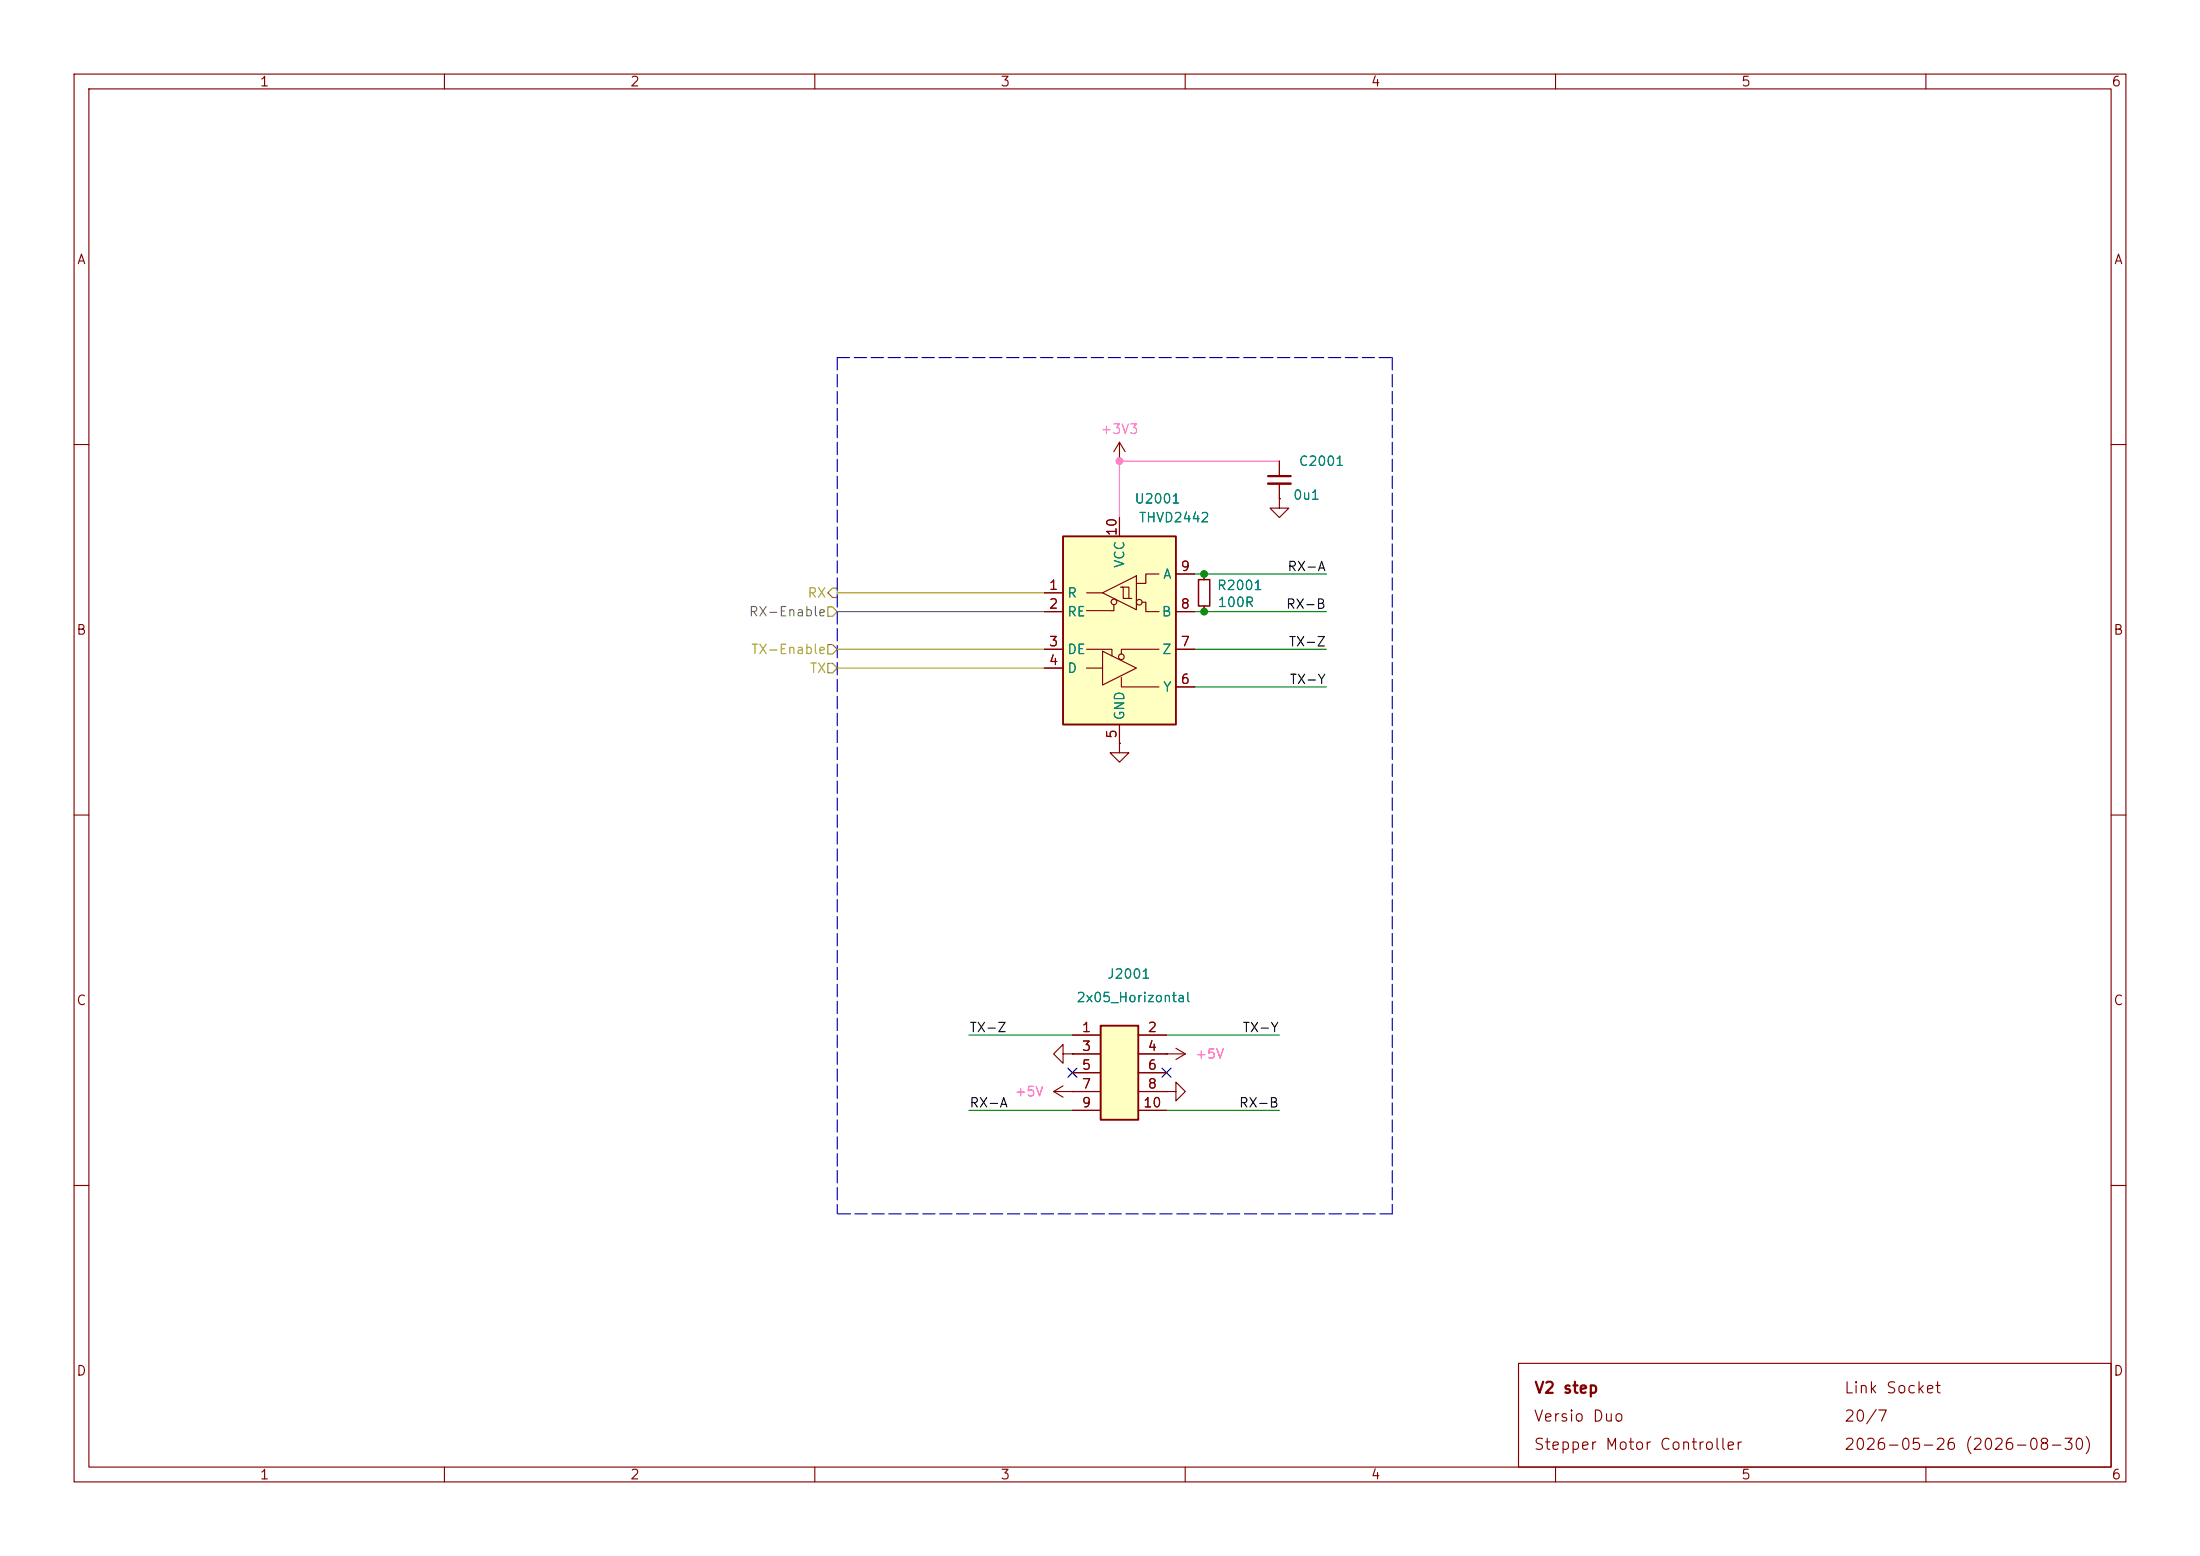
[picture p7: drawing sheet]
(kicad_sch
 (version 20260306)
 (generator "eeschema")
 (generator_version "10.0")
 (paper "A4")
 (title_block
  (title "V2 step")
  (date "2026-08-30")
  (rev "2026-05-26")
  (company "Versio Duo")
  (comment 1 "Stepper Motor Controller"))
 (lib_symbols
  (symbol "V2_Capacitor:1608_0u1"
   (pin_numbers (hide yes))
   (pin_names
    (offset 0.254) (hide yes)) (exclude_from_sim no) (in_bom yes) (on_board yes)
   (in_pos_files yes)
   (duplicate_pin_numbers_are_jumpers no)
   (property "Reference" "C" (at 2.54 1.27 0) (show_name no) (do_not_autoplace no) (effects (font (size 1.27 1.27)) (justify left)))
   (property "Value" "0u1" (at 2.54 -1.27 0) (show_name no) (do_not_autoplace no) (effects (font (size 1.27 1.27)) (justify left)))
   (property "Footprint" "V2_Capacitor_SMD:C_1608" (at 0 -17.78 0) (show_name no) (do_not_autoplace no) (hide yes) (effects (font (size 1.27 1.27))))
   (property "Datasheet" "" (at 0 0 0) (show_name no) (do_not_autoplace no) (hide yes) (effects (font (size 1.27 1.27))))
   (property "Description" "" (at 0 -13.462 0) (show_name no) (do_not_autoplace no) (hide yes) (effects (font (size 1.27 1.27))))
   (property "Mouser" "810-CGA3E2X7R1H104MA" (at 0 -20.32 0) (show_name yes) (do_not_autoplace no) (hide yes) (effects (font (size 1.27 1.27))))
   (property "Id" "Capacitor:${SYMBOL_NAME}" (at 0 -15.24 0) (show_name yes) (do_not_autoplace no) (hide yes) (effects (font (size 1.27 1.27))))
   (property "Manufacturer" "TDK" (at 0 -15.24 0) (show_name yes) (do_not_autoplace no) (hide yes) (effects (font (size 1.27 1.27))))
   (property "Product" "CGA3E2X7R1H104M080AA" (at 0 -17.78 0) (show_name yes) (do_not_autoplace no) (hide yes) (effects (font (size 1.27 1.27))))
   (property "Rating" "50V" (at 0 -22.86 0) (show_name yes) (do_not_autoplace no) (hide yes) (effects (font (size 1.27 1.27))))
   (symbol "1608_0u1_0_1"
    (polyline (pts (xy -1.524 0.508) (xy 1.524 0.508)) (stroke (width 0.3048) (type default)) (fill (type none)))
    (polyline (pts (xy -1.524 -0.508) (xy 1.524 -0.508)) (stroke (width 0.3302) (type default)) (fill (type none))))
   (symbol "1608_0u1_1_1"
    (pin passive line (at 0 2.54 270) (length 2.032) (name "" (effects (font (size 1.27 1.27)))) (number "1" (effects (font (size 1.27 1.27)))))
    (pin passive line (at 0 -2.54 90) (length 2.032) (name "" (effects (font (size 1.27 1.27)))) (number "2" (effects (font (size 1.27 1.27))))))
   (embedded_fonts no))
  (symbol "V2_Connector_Header_1.27mm:2x05_Horizontal"
   (pin_names (hide yes)) (exclude_from_sim no) (in_bom yes) (on_board yes)
   (in_pos_files yes)
   (duplicate_pin_numbers_are_jumpers no)
   (property "Reference" "J" (at 0 12.7 0) (show_name no) (do_not_autoplace no) (effects (font (size 1.27 1.27))))
   (property "Value" "2x05_Horizontal" (at 1.27 10.16 0) (show_name no) (do_not_autoplace no) (effects (font (size 1.27 1.27))))
   (property "Footprint" "V2_Connector_Header_1.27mm:PinHeader_2x05_P1.27mm_Horizontal" (at 0 -17.78 0) (show_name no) (do_not_autoplace no) (hide yes) (effects (font (size 1.27 1.27))))
   (property "Datasheet" "" (at -1.27 0 0) (show_name no) (do_not_autoplace no) (hide yes) (effects (font (size 1.27 1.27))))
   (property "Description" "Amphenol – Minitek127" (at 0 -20.32 0) (show_name no) (do_not_autoplace no) (hide yes) (effects (font (size 1.27 1.27))))
   (property "Mouser" "649-200211120001T4LF" (at 0 -27.94 0) (show_name yes) (do_not_autoplace no) (hide yes) (effects (font (size 1.27 1.27))))
   (property "Manufacturer" "Amphenol FCI" (at 0 -22.86 0) (show_name yes) (do_not_autoplace no) (hide yes) (effects (font (size 1.27 1.27))))
   (property "Product" "20021112-00010T4LF" (at 0 -25.4 0) (show_name yes) (do_not_autoplace no) (hide yes) (effects (font (size 1.27 1.27))))
   (property "Id" "Header:${SYMBOL_NAME}" (at 0 -15.24 0) (show_name yes) (do_not_autoplace no) (hide yes) (effects (font (size 1.27 1.27))))
   (property "Rating" "1A" (at 0 -30.48 0) (show_name yes) (do_not_autoplace no) (hide yes) (effects (font (size 1.27 1.27))))
   (symbol "2x05_Horizontal_1_1"
    (rectangle (start -2.54 6.35) (end 2.54 -6.35) (stroke (width 0.254) (type default)) (fill (type background)))
    (pin passive line (at -6.35 5.08 0) (length 3.81) (name "Pin_1" (effects (font (size 1.27 1.27)))) (number "1" (effects (font (size 1.27 1.27)))))
    (pin passive line (at 6.35 5.08 180) (length 3.81) (name "Pin_2" (effects (font (size 1.27 1.27)))) (number "2" (effects (font (size 1.27 1.27)))))
    (pin passive line (at -6.35 2.54 0) (length 3.81) (name "Pin_3" (effects (font (size 1.27 1.27)))) (number "3" (effects (font (size 1.27 1.27)))))
    (pin passive line (at 6.35 2.54 180) (length 3.81) (name "Pin_4" (effects (font (size 1.27 1.27)))) (number "4" (effects (font (size 1.27 1.27)))))
    (pin passive line (at -6.35 0 0) (length 3.81) (name "Pin_5" (effects (font (size 1.27 1.27)))) (number "5" (effects (font (size 1.27 1.27)))))
    (pin passive line (at 6.35 0 180) (length 3.81) (name "Pin_6" (effects (font (size 1.27 1.27)))) (number "6" (effects (font (size 1.27 1.27)))))
    (pin passive line (at -6.35 -2.54 0) (length 3.81) (name "Pin_7" (effects (font (size 1.27 1.27)))) (number "7" (effects (font (size 1.27 1.27)))))
    (pin passive line (at 6.35 -2.54 180) (length 3.81) (name "Pin_8" (effects (font (size 1.27 1.27)))) (number "8" (effects (font (size 1.27 1.27)))))
    (pin passive line (at -6.35 -5.08 0) (length 3.81) (name "Pin_9" (effects (font (size 1.27 1.27)))) (number "9" (effects (font (size 1.27 1.27)))))
    (pin passive line (at 6.35 -5.08 180) (length 3.81) (name "Pin_10" (effects (font (size 1.27 1.27)))) (number "10" (effects (font (size 1.27 1.27))))))
   (embedded_fonts no))
  (symbol "V2_Interface_RS485:THVD2442" (exclude_from_sim no) (in_bom yes) (on_board yes)
   (in_pos_files yes)
   (duplicate_pin_numbers_are_jumpers no)
   (property "Reference" "U" (at 2.54 17.78 0) (show_name no) (do_not_autoplace no) (effects (font (size 1.27 1.27)) (justify left)))
   (property "Value" "THVD2442" (at 2.54 15.24 0) (show_name no) (do_not_autoplace no) (effects (font (size 1.27 1.27)) (justify left)))
   (property "Footprint" "V2_Package_SON:VSON-10-4-1EP_3x3mm_P0.5mm_EP1.65x2.4mm_ThermalVias" (at 0 -43.18 0) (show_name no) (do_not_autoplace no) (hide yes) (effects (font (size 1.27 1.27))))
   (property "Datasheet" "" (at 0 -22.86 0) (show_name no) (do_not_autoplace no) (hide yes) (effects (font (size 1.27 1.27))))
   (property "Description" "" (at 0 0 0) (show_name no) (do_not_autoplace no) (hide yes) (effects (font (size 1.27 1.27))))
   (property "Mouser" "595-THVD2442DRCR" (at 0 -36.83 0) (show_name yes) (do_not_autoplace no) (hide yes) (effects (font (size 1.27 1.27))))
   (property "Product" "THVD2442DRCR " (at 0 -34.29 0) (show_name yes) (do_not_autoplace no) (hide yes) (effects (font (size 1.27 1.27))))
   (property "Manufacturer" "Texas Instruments" (at 0 -29.21 0) (show_name yes) (do_not_autoplace no) (hide yes) (effects (font (size 1.27 1.27))))
   (property "Id" "RS485:${SYMBOL_NAME}" (at 0 -31.75 0) (show_name yes) (do_not_autoplace no) (hide yes) (effects (font (size 1.27 1.27))))
   (property "Rating" "20Mbps" (at 1.27 -39.37 0) (show_name yes) (do_not_autoplace no) (hide yes) (effects (font (size 1.27 1.27))))
   (symbol "THVD2442_0_1"
    (rectangle (start -7.62 12.7) (end 7.62 -12.7) (stroke (width 0.254) (type default)) (fill (type background)))
    (polyline (pts (xy -4.445 -5.08) (xy -2.286 -5.08)) (stroke (width 0) (type default)) (fill (type none)))
    (polyline (pts (xy -2.286 5.08) (xy -4.4335 5.08)) (stroke (width 0) (type default)) (fill (type none)))
    (polyline (pts (xy -2.286 -2.794) (xy -2.286 -7.366) (xy 2.286 -5.08) (xy -2.286 -2.794)) (stroke (width 0) (type default)) (fill (type none)))
    (polyline (pts (xy -1.016 -3.429) (xy -1.016 -2.54) (xy -4.445 -2.54)) (stroke (width 0) (type default)) (fill (type none)))
    (polyline (pts (xy -0.762 3.429) (xy -0.762 2.667)) (stroke (width 0) (type default)) (fill (type none)))
    (polyline (pts (xy -0.762 2.667) (xy -4.4468 2.6741)) (stroke (width 0) (type default)) (fill (type none)))
    (circle (center -0.7445 3.8547) (radius 0.381) (stroke (width 0) (type default)) (fill (type none)))
    (circle (center 0.254 -3.556) (radius 0.381) (stroke (width 0) (type default)) (fill (type none)))
    (polyline (pts (xy 1.27 4.318) (xy 1.27 5.842) (xy 0.381 5.842)) (stroke (width 0) (type default)) (fill (type none)))
    (polyline (pts (xy 1.651 4.318) (xy 0.635 4.318) (xy 0.508 4.318) (xy 0.508 5.842) (xy 0.127 5.842)) (stroke (width 0) (type default)) (fill (type none)))
    (polyline (pts (xy 2.286 7.366) (xy 2.286 2.794) (xy -2.286 5.08) (xy 2.286 7.366)) (stroke (width 0) (type default)) (fill (type none)))
    (polyline (pts (xy 2.286 6.35) (xy 3.556 6.35) (xy 3.556 7.62) (xy 5.334 7.62)) (stroke (width 0) (type default)) (fill (type none)))
    (circle (center 2.667 3.81) (radius 0.381) (stroke (width 0) (type default)) (fill (type none)))
    (polyline (pts (xy 3.048 3.81) (xy 3.556 3.81) (xy 3.556 2.54) (xy 5.334 2.54)) (stroke (width 0) (type default)) (fill (type none)))
    (polyline (pts (xy 5.334 -2.54) (xy 0.254 -2.54) (xy 0.254 -3.175)) (stroke (width 0) (type default)) (fill (type none)))
    (polyline (pts (xy 5.334 -7.62) (xy 0.254 -7.62) (xy 0.254 -6.35)) (stroke (width 0) (type default)) (fill (type none))))
   (symbol "THVD2442_1_1"
    (pin output line (at -10.16 5.08 0) (length 2.54) (name "R" (effects (font (size 1.27 1.27)))) (number "1" (effects (font (size 1.27 1.27)))))
    (pin input line (at -10.16 2.54 0) (length 2.54) (name "RE" (effects (font (size 1.27 1.27)))) (number "2" (effects (font (size 1.27 1.27)))))
    (pin input line (at -10.16 -2.54 0) (length 2.54) (name "DE" (effects (font (size 1.27 1.27)))) (number "3" (effects (font (size 1.27 1.27)))))
    (pin input line (at -10.16 -5.08 0) (length 2.54) (name "D" (effects (font (size 1.27 1.27)))) (number "4" (effects (font (size 1.27 1.27)))))
    (pin power_in line (at 0 -15.24 90) (length 2.54) (name "GND" (effects (font (size 1.27 1.27)))) (number "5" (effects (font (size 1.27 1.27)))))
    (pin output line (at 10.16 -7.62 180) (length 2.54) (name "Y" (effects (font (size 1.27 1.27)))) (number "6" (effects (font (size 1.27 1.27)))))
    (pin output line (at 10.16 -2.54 180) (length 2.54) (name "Z" (effects (font (size 1.27 1.27)))) (number "7" (effects (font (size 1.27 1.27)))))
    (pin input line (at 10.16 2.54 180) (length 2.54) (name "B" (effects (font (size 1.27 1.27)))) (number "8" (effects (font (size 1.27 1.27)))))
    (pin input line (at 10.16 7.62 180) (length 2.54) (name "A" (effects (font (size 1.27 1.27)))) (number "9" (effects (font (size 1.27 1.27)))))
    (pin power_in line (at 0 15.24 270) (length 2.54) (name "VCC" (effects (font (size 1.27 1.27)))) (number "10" (effects (font (size 1.27 1.27)))))
    (pin passive line (at 0 -15.24 90) (length 2.54) (hide yes) (name "GND" (effects (font (size 1.27 1.27)))) (number "11" (effects (font (size 1.27 1.27))))))
   (embedded_fonts no))
  (symbol "V2_Resistor:1608_100R"
   (pin_numbers (hide yes))
   (pin_names
    (offset 0.254) (hide yes)) (exclude_from_sim no) (in_bom yes) (on_board yes)
   (in_pos_files yes)
   (duplicate_pin_numbers_are_jumpers no)
   (property "Reference" "R" (at 1.27 1.27 0) (show_name no) (do_not_autoplace no) (effects (font (size 1.27 1.27)) (justify left)))
   (property "Value" "100R" (at 1.27 -1.27 0) (show_name no) (do_not_autoplace no) (effects (font (size 1.27 1.27)) (justify left)))
   (property "Footprint" "V2_Resistor_SMD:R_1608" (at 0 -16.51 0) (show_name no) (do_not_autoplace no) (hide yes) (effects (font (size 1.27 1.27))))
   (property "Datasheet" "" (at 0 0 0) (show_name no) (do_not_autoplace no) (hide yes) (effects (font (size 1.27 1.27))))
   (property "Description" "" (at 0 -12.192 0) (show_name no) (do_not_autoplace no) (hide yes) (effects (font (size 1.27 1.27))))
   (property "Mouser" "71-CRCW0603100RFKEAH" (at 0 -25.4 0) (show_name yes) (do_not_autoplace no) (hide yes) (effects (font (size 1.27 1.27))))
   (property "Id" "Resistor:${SYMBOL_NAME}" (at 0 -13.97 0) (show_name yes) (do_not_autoplace no) (hide yes) (effects (font (size 1.27 1.27))))
   (property "Rating" "330mW" (at 0 -22.86 0) (show_name yes) (do_not_autoplace no) (hide yes) (effects (font (size 1.27 1.27))))
   (property "Manufacturer" "Vishay" (at 0 -17.78 0) (show_name yes) (do_not_autoplace no) (hide yes) (effects (font (size 1.27 1.27))))
   (property "Product" "CRCW0603100RFKEAHP" (at 0 -20.32 0) (show_name yes) (do_not_autoplace no) (hide yes) (effects (font (size 1.27 1.27))))
   (symbol "1608_100R_0_1"
    (rectangle (start -0.762 1.778) (end 0.762 -1.778) (stroke (width 0.2032) (type default)) (fill (type none))))
   (symbol "1608_100R_1_1"
    (pin passive line (at 0 2.54 270) (length 0.762) (name "" (effects (font (size 1.27 1.27)))) (number "1" (effects (font (size 1.27 1.27)))))
    (pin passive line (at 0 -2.54 90) (length 0.762) (name "" (effects (font (size 1.27 1.27)))) (number "2" (effects (font (size 1.27 1.27))))))
   (embedded_fonts no))
  (symbol "V2_power:+3V3"
   (power global)
   (pin_numbers (hide yes))
   (pin_names
    (offset 0) (hide yes)) (exclude_from_sim no) (in_bom yes) (on_board yes)
   (in_pos_files yes)
   (duplicate_pin_numbers_are_jumpers no)
   (property "Reference" "#PWR" (at 0 -12.7 0) (show_name no) (do_not_autoplace no) (hide yes) (effects (font (size 1.27 1.27))))
   (property "Value" "+3V3" (at 0 5.08 0) (show_name no) (do_not_autoplace no) (effects (font (size 1.27 1.27) (color 255 92 187 1))))
   (property "Footprint" "" (at 0 0 0) (show_name no) (do_not_autoplace no) (hide yes) (effects (font (size 1.27 1.27))))
   (property "Datasheet" "" (at 0 0 0) (show_name no) (do_not_autoplace no) (hide yes) (effects (font (size 1.27 1.27))))
   (property "Description" "" (at 0 -14.986 0) (show_name no) (do_not_autoplace no) (hide yes) (effects (font (size 1.27 1.27))))
   (symbol "+3V3_0_1"
    (polyline (pts (xy -0.762 1.27) (xy 0 2.54)) (stroke (width 0) (type default)) (fill (type none)))
    (polyline (pts (xy 0 2.54) (xy 0.762 1.27)) (stroke (width 0) (type default)) (fill (type none)))
    (polyline (pts (xy 0 0) (xy 0 2.54)) (stroke (width 0) (type default)) (fill (type none))))
   (symbol "+3V3_1_1"
    (pin power_in line (at 0 0 90) (length 0) (name "" (effects (font (size 1.27 1.27)))) (number "1" (effects (font (size 1.27 1.27))))))
   (embedded_fonts no))
  (symbol "V2_power:+5V"
   (power global)
   (pin_numbers (hide yes))
   (pin_names
    (offset 0) (hide yes)) (exclude_from_sim no) (in_bom yes) (on_board yes)
   (in_pos_files yes)
   (duplicate_pin_numbers_are_jumpers no)
   (property "Reference" "#PWR" (at 0 -11.43 0) (show_name no) (do_not_autoplace no) (hide yes) (effects (font (size 1.27 1.27))))
   (property "Value" "+5V" (at 0 5.08 0) (show_name no) (do_not_autoplace no) (effects (font (size 1.27 1.27) (color 255 92 187 1))))
   (property "Footprint" "" (at 0 0 0) (show_name no) (do_not_autoplace no) (hide yes) (effects (font (size 1.27 1.27))))
   (property "Datasheet" "" (at 0 0 0) (show_name no) (do_not_autoplace no) (hide yes) (effects (font (size 1.27 1.27))))
   (property "Description" "" (at 0 -14.478 0) (show_name no) (do_not_autoplace no) (hide yes) (effects (font (size 1.27 1.27))))
   (symbol "+5V_0_1"
    (polyline (pts (xy -0.762 1.27) (xy 0 2.54)) (stroke (width 0) (type default)) (fill (type none)))
    (polyline (pts (xy 0 2.54) (xy 0.762 1.27)) (stroke (width 0) (type default)) (fill (type none)))
    (polyline (pts (xy 0 0) (xy 0 2.54)) (stroke (width 0) (type default)) (fill (type none))))
   (symbol "+5V_1_1"
    (pin power_in line (at 0 0 90) (length 0) (name "" (effects (font (size 1.27 1.27)))) (number "1" (effects (font (size 1.27 1.27))))))
   (embedded_fonts no))
  (symbol "V2_power:GND"
   (power global)
   (pin_numbers (hide yes))
   (pin_names
    (offset 0) (hide yes)) (exclude_from_sim no) (in_bom yes) (on_board yes)
   (in_pos_files yes)
   (duplicate_pin_numbers_are_jumpers no)
   (property "Reference" "#PWR" (at 0 -7.62 0) (show_name no) (do_not_autoplace no) (hide yes) (effects (font (size 1.27 1.27))))
   (property "Value" "GND" (at 0 -5.08 0) (show_name no) (do_not_autoplace no) (hide yes) (effects (font (size 1.27 1.27))))
   (property "Footprint" "" (at 0 0 0) (show_name no) (do_not_autoplace no) (hide yes) (effects (font (size 1.27 1.27))))
   (property "Datasheet" "" (at 0 0 0) (show_name no) (do_not_autoplace no) (hide yes) (effects (font (size 1.27 1.27))))
   (property "Description" "" (at 0 -12.7 0) (show_name no) (do_not_autoplace no) (hide yes) (effects (font (size 1.27 1.27))))
   (symbol "GND_0_1"
    (polyline (pts (xy 0 0) (xy 0 -1.27) (xy 1.27 -1.27) (xy 0 -2.54) (xy -1.27 -1.27) (xy 0 -1.27)) (stroke (width 0) (type default)) (fill (type none))))
   (symbol "GND_1_1"
    (pin power_in line (at 0 0 270) (length 0) (name "" (effects (font (size 1.27 1.27)))) (number "1" (effects (font (size 1.27 1.27))))))
   (embedded_fonts no)))
 (junction
  (at 151.13 62.23)
  (diameter 0)
  (color 0 0 0 0))
 (junction
  (at 162.56 82.55)
  (diameter 0)
  (color 0 0 0 0))
 (junction
  (at 162.56 77.47)
  (diameter 0)
  (color 0 0 0 0))
 (no_connect
  (at 144.78 144.78))
 (no_connect
  (at 157.48 144.78))
 (wire
  (pts (xy 162.56 77.47) (xy 179.07 77.47))
  (stroke (width 0) (type default)))
 (wire
  (pts (xy 151.13 62.23) (xy 172.72 62.23))
  (stroke (width 0) (type default)))
 (wire
  (pts (xy 113.03 82.55) (xy 140.97 82.55))
  (stroke (width 0) (type default)))
 (wire
  (pts (xy 144.78 149.86) (xy 130.81 149.86))
  (stroke (width 0) (type default)))
 (wire
  (pts (xy 113.03 87.63) (xy 140.97 87.63))
  (stroke (width 0) (type default)))
 (polyline
  (pts (xy 113.03 48.26) (xy 113.03 163.83))
  (stroke (width 0) (type dash)))
 (polyline
  (pts (xy 113.03 48.26) (xy 187.96 48.26))
  (stroke (width 0) (type dash)))
 (wire
  (pts (xy 113.03 80.01) (xy 140.97 80.01))
  (stroke (width 0) (type default)))
 (wire
  (pts (xy 162.56 82.55) (xy 179.07 82.55))
  (stroke (width 0) (type default)))
 (wire
  (pts (xy 161.29 92.71) (xy 179.07 92.71))
  (stroke (width 0) (type default)))
 (wire
  (pts (xy 161.29 82.55) (xy 162.56 82.55))
  (stroke (width 0) (type default)))
 (wire
  (pts (xy 157.48 139.7) (xy 172.72 139.7))
  (stroke (width 0) (type default)))
 (wire
  (pts (xy 161.29 87.63) (xy 179.07 87.63))
  (stroke (width 0) (type default)))
 (wire
  (pts (xy 151.13 62.23) (xy 151.13 69.85))
  (stroke (width 0) (type default)))
 (wire
  (pts (xy 144.78 139.7) (xy 130.81 139.7))
  (stroke (width 0) (type default)))
 (polyline
  (pts (xy 187.96 48.26) (xy 187.96 163.83))
  (stroke (width 0) (type dash)))
 (wire
  (pts (xy 161.29 77.47) (xy 162.56 77.47))
  (stroke (width 0) (type default)))
 (polyline
  (pts (xy 187.96 163.83) (xy 113.03 163.83))
  (stroke (width 0) (type dash)))
 (wire
  (pts (xy 113.03 90.17) (xy 140.97 90.17))
  (stroke (width 0) (type default)))
 (wire
  (pts (xy 157.48 149.86) (xy 172.72 149.86))
  (stroke (width 0) (type default)))
 (label "RX-A"
  (at 130.81 149.86 0)
  (effects (font (size 1.27 1.27)) (justify left bottom)))
 (label "TX-Z"
  (at 130.81 139.7 0)
  (effects (font (size 1.27 1.27)) (justify left bottom)))
 (label "TX-Y"
  (at 179.07 92.71 180)
  (effects (font (size 1.27 1.27)) (justify right bottom)))
 (label "TX-Y"
  (at 172.72 139.7 180)
  (effects (font (size 1.27 1.27)) (justify right bottom)))
 (label "RX-A"
  (at 179.07 77.47 180)
  (effects (font (size 1.27 1.27)) (justify right bottom)))
 (label "RX-B"
  (at 179.07 82.55 180)
  (effects (font (size 1.27 1.27)) (justify right bottom)))
 (label "TX-Z"
  (at 179.07 87.63 180)
  (effects (font (size 1.27 1.27)) (justify right bottom)))
 (label "RX-B"
  (at 172.72 149.86 180)
  (effects (font (size 1.27 1.27)) (justify right bottom)))
 (hierarchical_label "TX-Enable"
  (shape input)
  (at 113.03 87.63 180)
  (effects (font (size 1.27 1.27)) (justify right)))
 (hierarchical_label "RX-Enable"
  (shape input)
  (at 113.03 82.55 180)
  (effects (font (size 1.27 1.27)) (justify right)))
 (hierarchical_label "TX"
  (shape input)
  (at 113.03 90.17 180)
  (effects (font (size 1.27 1.27)) (justify right)))
 (hierarchical_label "RX"
  (shape output)
  (at 113.03 80.01 180)
  (effects (font (size 1.27 1.27)) (justify right)))
 (symbol
  (lib_id "V2_power:+3V3")
  (at 151.13 62.23 0)
  (unit 1)
  (body_style 1)
  (exclude_from_sim no)
  (in_bom yes)
  (on_board yes)
  (in_pos_files yes)
  (dnp no)
  (property "Reference" "#PWR02003" (at 151.13 66.04 0) (hide yes) (show_name no) (do_not_autoplace no) (effects (font (size 1.27 1.27))))
  (property "Value" "+3V3" (at 151.13 57.912 0) (show_name no) (do_not_autoplace no) (effects (font (size 1.27 1.27) (color 255 92 187 1))))
  (property "Footprint" "" (at 151.13 62.23 0) (hide yes) (show_name no) (do_not_autoplace no) (effects (font (size 1.27 1.27))))
  (property "Datasheet" "" (at 151.13 62.23 0) (hide yes) (show_name no) (do_not_autoplace no) (effects (font (size 1.27 1.27))))
  (property "Description" "" (at 151.13 62.23 0) (hide yes) (show_name no) (do_not_autoplace no) (effects (font (size 1.27 1.27))))
  (pin "1"))
 (symbol
  (lib_id "V2_Interface_RS485:THVD2442")
  (at 151.13 85.09 0)
  (unit 1)
  (body_style 1)
  (exclude_from_sim no)
  (in_bom yes)
  (on_board yes)
  (in_pos_files yes)
  (dnp no)
  (property "Reference" "U2001" (at 153.0859 67.31 0) (show_name no) (do_not_autoplace no) (effects (font (size 1.27 1.27)) (justify left)))
  (property "Value" "THVD2442" (at 153.67 69.85 0) (show_name no) (do_not_autoplace no) (effects (font (size 1.27 1.27)) (justify left)))
  (property "Footprint" "V2_Package_SON:VSON-10-4-1EP_3x3mm_P0.5mm_EP1.65x2.4mm_ThermalVias" (at 151.13 128.27 0) (hide yes) (show_name no) (do_not_autoplace no) (effects (font (size 1.27 1.27))))
  (property "Datasheet" "" (at 151.13 107.95 0) (hide yes) (show_name no) (do_not_autoplace no) (effects (font (size 1.27 1.27))))
  (property "Description" "" (at 151.13 85.09 0) (hide yes) (show_name no) (do_not_autoplace no) (effects (font (size 1.27 1.27))))
  (property "Mouser" "595-THVD2442DRCR" (at 151.13 85.09 0) (hide yes) (show_name no) (do_not_autoplace no) (effects (font (size 1.27 1.27))))
  (property "Product" "THVD2442DRCR " (at 151.13 118.11 0) (hide yes) (show_name no) (do_not_autoplace no) (effects (font (size 1.27 1.27))))
  (property "Manufacturer" "Texas Instruments" (at 151.13 115.57 0) (hide yes) (show_name no) (do_not_autoplace no) (effects (font (size 1.27 1.27))))
  (property "Id" "RS485:${SYMBOL_NAME}" (at 151.13 116.84 0) (hide yes) (show_name no) (do_not_autoplace no) (effects (font (size 1.27 1.27))))
  (property "Rating" "20Mbps" (at 152.4 124.46 0) (hide yes) (show_name no) (do_not_autoplace no) (effects (font (size 1.27 1.27))))
  (pin "1")
  (pin "10")
  (pin "11")
  (pin "2")
  (pin "3")
  (pin "4")
  (pin "5")
  (pin "6")
  (pin "7")
  (pin "8")
  (pin "9"))
 (symbol
  (lib_id "V2_power:GND")
  (at 144.78 142.24 270)
  (unit 1)
  (body_style 1)
  (exclude_from_sim no)
  (in_bom yes)
  (on_board yes)
  (in_pos_files yes)
  (dnp no)
  (property "Reference" "#PWR02001" (at 138.43 142.24 0) (hide yes) (show_name no) (do_not_autoplace no) (effects (font (size 1.27 1.27))))
  (property "Value" "GND" (at 139.7 142.2399 90) (hide yes) (show_name no) (do_not_autoplace no) (effects (font (size 1.27 1.27))))
  (property "Footprint" "" (at 144.78 142.24 0) (hide yes) (show_name no) (do_not_autoplace no) (effects (font (size 1.27 1.27))))
  (property "Datasheet" "" (at 144.78 142.24 0) (hide yes) (show_name no) (do_not_autoplace no) (effects (font (size 1.27 1.27))))
  (property "Description" "" (at 144.78 142.24 0) (hide yes) (show_name no) (do_not_autoplace no) (effects (font (size 1.27 1.27))))
  (pin "1"))
 (symbol
  (lib_id "V2_power:GND")
  (at 151.13 100.33 0)
  (unit 1)
  (body_style 1)
  (exclude_from_sim no)
  (in_bom yes)
  (on_board yes)
  (in_pos_files yes)
  (dnp no)
  (property "Reference" "#PWR02004" (at 151.13 106.68 0) (hide yes) (show_name no) (do_not_autoplace no) (effects (font (size 1.27 1.27))))
  (property "Value" "GND" (at 151.13 105.41 0) (hide yes) (show_name no) (do_not_autoplace no) (effects (font (size 1.27 1.27))))
  (property "Footprint" "" (at 151.13 100.33 0) (hide yes) (show_name no) (do_not_autoplace no) (effects (font (size 1.27 1.27))))
  (property "Datasheet" "" (at 151.13 100.33 0) (hide yes) (show_name no) (do_not_autoplace no) (effects (font (size 1.27 1.27))))
  (property "Description" "" (at 151.13 100.33 0) (hide yes) (show_name no) (do_not_autoplace no) (effects (font (size 1.27 1.27))))
  (pin "1"))
 (symbol
  (lib_id "V2_power:GND")
  (at 172.72 67.31 0)
  (unit 1)
  (body_style 1)
  (exclude_from_sim no)
  (in_bom yes)
  (on_board yes)
  (in_pos_files yes)
  (dnp no)
  (property "Reference" "#PWR02007" (at 172.72 73.66 0) (hide yes) (show_name no) (do_not_autoplace no) (effects (font (size 1.27 1.27))))
  (property "Value" "GND" (at 172.72 72.39 0) (hide yes) (show_name no) (do_not_autoplace no) (effects (font (size 1.27 1.27))))
  (property "Footprint" "" (at 172.72 67.31 0) (hide yes) (show_name no) (do_not_autoplace no) (effects (font (size 1.27 1.27))))
  (property "Datasheet" "" (at 172.72 67.31 0) (hide yes) (show_name no) (do_not_autoplace no) (effects (font (size 1.27 1.27))))
  (property "Description" "" (at 172.72 67.31 0) (hide yes) (show_name no) (do_not_autoplace no) (effects (font (size 1.27 1.27))))
  (pin "1"))
 (symbol
  (lib_id "V2_Resistor:1608_100R")
  (at 162.56 80.01 0)
  (unit 1)
  (body_style 1)
  (exclude_from_sim no)
  (in_bom yes)
  (on_board yes)
  (in_pos_files yes)
  (dnp no)
  (property "Reference" "R2001" (at 167.386 78.994 0) (show_name no) (do_not_autoplace no) (effects (font (size 1.27 1.27))))
  (property "Value" "100R" (at 166.878 81.28 0) (show_name no) (do_not_autoplace no) (effects (font (size 1.27 1.27))))
  (property "Footprint" "V2_Resistor_SMD:R_1608" (at 162.56 95.758 0) (hide yes) (show_name no) (do_not_autoplace no) (effects (font (size 1.27 1.27))))
  (property "Datasheet" "" (at 162.56 80.01 0) (hide yes) (show_name no) (do_not_autoplace no) (effects (font (size 1.27 1.27))))
  (property "Description" "" (at 162.56 92.202 0) (hide yes) (show_name no) (do_not_autoplace no) (effects (font (size 1.27 1.27))))
  (property "Mouser" "71-CRCW0603100RFKEAH" (at 162.56 95.504 0) (hide yes) (show_name no) (do_not_autoplace no) (effects (font (size 1.27 1.27))))
  (property "Rating" "330mW" (at 162.56 102.87 0) (hide yes) (show_name no) (do_not_autoplace no) (effects (font (size 1.27 1.27))))
  (property "Manufacturer" "Vishay" (at 162.56 97.79 0) (hide yes) (show_name no) (do_not_autoplace no) (effects (font (size 1.27 1.27))))
  (property "Product" "CRCW0603100RFKEAHP" (at 162.56 100.33 0) (hide yes) (show_name no) (do_not_autoplace no) (effects (font (size 1.27 1.27))))
  (property "Id" "Resistor:${SYMBOL_NAME}" (at 162.56 93.98 0) (hide yes) (show_name no) (do_not_autoplace no) (effects (font (size 1.27 1.27))))
  (pin "1")
  (pin "2"))
 (symbol
  (lib_id "V2_power:GND")
  (at 157.48 147.32 90)
  (unit 1)
  (body_style 1)
  (exclude_from_sim no)
  (in_bom yes)
  (on_board yes)
  (in_pos_files yes)
  (dnp no)
  (property "Reference" "#PWR02006" (at 163.83 147.32 0) (hide yes) (show_name no) (do_not_autoplace no) (effects (font (size 1.27 1.27))))
  (property "Value" "GND" (at 162.56 147.32 90) (hide yes) (show_name no) (do_not_autoplace no) (effects (font (size 1.27 1.27))))
  (property "Footprint" "" (at 157.48 147.32 0) (hide yes) (show_name no) (do_not_autoplace no) (effects (font (size 1.27 1.27))))
  (property "Datasheet" "" (at 157.48 147.32 0) (hide yes) (show_name no) (do_not_autoplace no) (effects (font (size 1.27 1.27))))
  (property "Description" "" (at 157.48 147.32 0) (hide yes) (show_name no) (do_not_autoplace no) (effects (font (size 1.27 1.27))))
  (pin "1"))
 (symbol
  (lib_id "V2_Connector_Header_1.27mm:2x05_Horizontal")
  (at 151.13 144.78 0)
  (unit 1)
  (body_style 1)
  (exclude_from_sim no)
  (in_bom yes)
  (on_board yes)
  (in_pos_files yes)
  (dnp no)
  (property "Reference" "J2001" (at 152.4 131.445 0) (show_name no) (do_not_autoplace no) (effects (font (size 1.27 1.27))))
  (property "Value" "2x05_Horizontal" (at 153.035 134.62 0) (show_name no) (do_not_autoplace no) (effects (font (size 1.27 1.27))))
  (property "Footprint" "V2_Connector_Header_1.27mm:PinHeader_2x05_P1.27mm_Horizontal" (at 151.13 157.48 0) (hide yes) (show_name no) (do_not_autoplace no) (effects (font (size 1.27 1.27))))
  (property "Datasheet" "" (at 149.86 144.78 0) (hide yes) (show_name no) (do_not_autoplace no) (effects (font (size 1.27 1.27))))
  (property "Description" "Amphenol – Minitek127" (at 151.13 144.78 0) (hide yes) (show_name no) (do_not_autoplace no) (effects (font (size 1.27 1.27))))
  (property "Mouser" "649-200211120001T4LF" (at 151.13 165.354 0) (hide yes) (show_name no) (do_not_autoplace no) (effects (font (size 1.27 1.27))))
  (property "Manufacturer" "Amphenol FCI" (at 151.13 162.56 0) (hide yes) (show_name no) (do_not_autoplace no) (effects (font (size 1.27 1.27))))
  (property "Product" "20021112-00010T4LF" (at 151.13 165.1 0) (hide yes) (show_name no) (do_not_autoplace no) (effects (font (size 1.27 1.27))))
  (property "Id" "Header:${SYMBOL_NAME}" (at 151.13 160.02 0) (hide yes) (show_name no) (do_not_autoplace no) (effects (font (size 1.27 1.27))))
  (property "Rating" "1A" (at 151.13 175.26 0) (hide yes) (show_name no) (do_not_autoplace no) (effects (font (size 1.27 1.27))))
  (pin "1")
  (pin "10")
  (pin "2")
  (pin "3")
  (pin "4")
  (pin "5")
  (pin "6")
  (pin "7")
  (pin "8")
  (pin "9"))
 (symbol
  (lib_id "V2_Capacitor:1608_0u1")
  (at 172.72 64.77 0)
  (unit 1)
  (body_style 1)
  (exclude_from_sim no)
  (in_bom yes)
  (on_board yes)
  (in_pos_files yes)
  (dnp no)
  (property "Reference" "C2001" (at 175.26 62.2362 0) (show_name no) (do_not_autoplace no) (effects (font (size 1.27 1.27)) (justify left)))
  (property "Value" "0u1" (at 174.498 66.802 0) (show_name no) (do_not_autoplace no) (effects (font (size 1.27 1.27)) (justify left)))
  (property "Footprint" "V2_Capacitor_SMD:C_1608" (at 172.72 81.788 0) (hide yes) (show_name no) (do_not_autoplace no) (effects (font (size 1.27 1.27))))
  (property "Datasheet" "" (at 172.72 64.77 0) (hide yes) (show_name no) (do_not_autoplace no) (effects (font (size 1.27 1.27))))
  (property "Description" "" (at 172.72 78.232 0) (hide yes) (show_name no) (do_not_autoplace no) (effects (font (size 1.27 1.27))))
  (property "Mouser" "810-CGA3E2X7R1H104MA" (at 172.72 82.042 0) (hide yes) (show_name no) (do_not_autoplace no) (effects (font (size 1.27 1.27))))
  (property "Manufacturer" "TDK" (at 172.72 80.01 0) (hide yes) (show_name no) (do_not_autoplace no) (effects (font (size 1.27 1.27))))
  (property "Product" "CGA3E2X7R1H104M080AA" (at 172.72 82.55 0) (hide yes) (show_name no) (do_not_autoplace no) (effects (font (size 1.27 1.27))))
  (property "Rating" "50V" (at 172.72 87.63 0) (hide yes) (show_name no) (do_not_autoplace no) (effects (font (size 1.27 1.27))))
  (property "Id" "Capacitor:${SYMBOL_NAME}" (at 172.72 80.01 0) (hide yes) (show_name no) (do_not_autoplace no) (effects (font (size 1.27 1.27))))
  (pin "1")
  (pin "2"))
 (symbol
  (lib_id "V2_power:+5V")
  (at 144.78 147.32 90)
  (unit 1)
  (body_style 1)
  (exclude_from_sim no)
  (in_bom yes)
  (on_board yes)
  (in_pos_files yes)
  (dnp no)
  (property "Reference" "#PWR02002" (at 148.59 147.32 0) (hide yes) (show_name no) (do_not_autoplace no) (effects (font (size 1.27 1.27))))
  (property "Value" "+5V" (at 138.938 147.32 90) (show_name no) (do_not_autoplace no) (effects (font (size 1.27 1.27) (color 255 92 187 1))))
  (property "Footprint" "" (at 144.78 147.32 0) (hide yes) (show_name no) (do_not_autoplace no) (effects (font (size 1.27 1.27))))
  (property "Datasheet" "" (at 144.78 147.32 0) (hide yes) (show_name no) (do_not_autoplace no) (effects (font (size 1.27 1.27))))
  (property "Description" "" (at 144.78 147.32 0) (hide yes) (show_name no) (do_not_autoplace no) (effects (font (size 1.27 1.27))))
  (pin "1"))
 (symbol
  (lib_id "V2_power:+5V")
  (at 157.48 142.24 270)
  (unit 1)
  (body_style 1)
  (exclude_from_sim no)
  (in_bom yes)
  (on_board yes)
  (in_pos_files yes)
  (dnp no)
  (property "Reference" "#PWR02005" (at 153.67 142.24 0) (hide yes) (show_name no) (do_not_autoplace no) (effects (font (size 1.27 1.27))))
  (property "Value" "+5V" (at 163.322 142.24 90) (show_name no) (do_not_autoplace no) (effects (font (size 1.27 1.27) (color 255 92 187 1))))
  (property "Footprint" "" (at 157.48 142.24 0) (hide yes) (show_name no) (do_not_autoplace no) (effects (font (size 1.27 1.27))))
  (property "Datasheet" "" (at 157.48 142.24 0) (hide yes) (show_name no) (do_not_autoplace no) (effects (font (size 1.27 1.27))))
  (property "Description" "" (at 157.48 142.24 0) (hide yes) (show_name no) (do_not_autoplace no) (effects (font (size 1.27 1.27))))
  (pin "1")))
